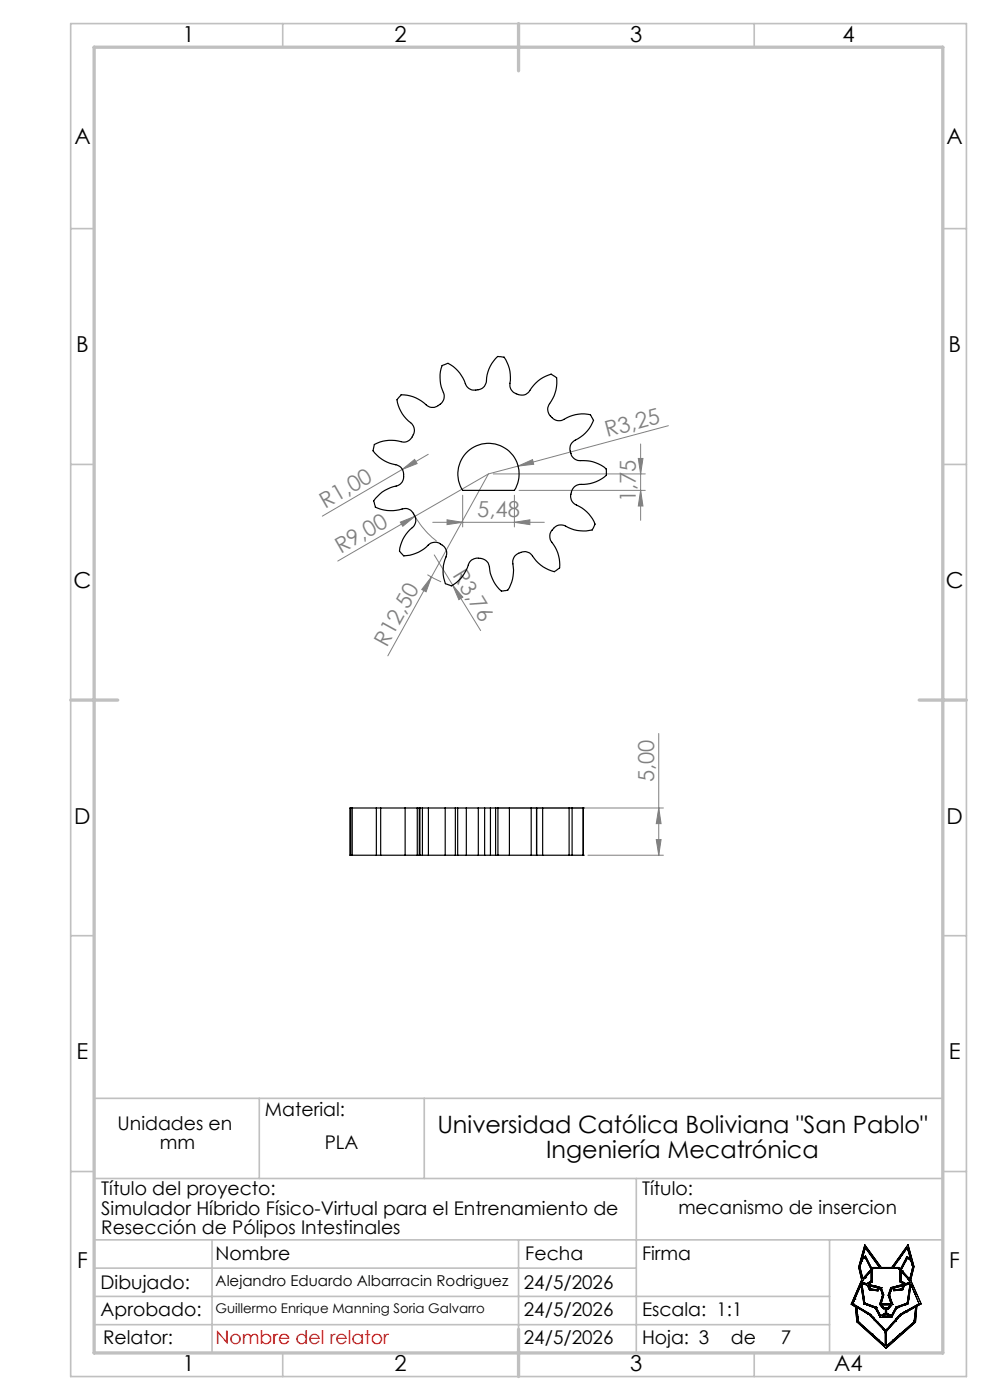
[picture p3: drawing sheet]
<svg xmlns="http://www.w3.org/2000/svg" width="210mm" height="297mm" viewBox="0 0 210 297" stroke-linecap="round" stroke-linejoin="round" font-family="sans-serif">
<g fill="none" stroke="#808080" stroke-width=".21">
<path d="M85.3 99.6l2.6-2.1 .6 .9zM85.3 99.6l-16.9 9.9M90.8 96.4l-5.5 3.2M109.9 98.9l3.1-1.4 .2 1zM109.9 98.9l-6.3 1.6M135.4 97.3h1l-.5 3.2zM135.9 94.2v16.2M141.8 90.3l-31.9 8.6M84.9 110.8l3.1-1.3-2.6 2.2zM87.6 108.7l.2 .5a18.8 18.8 0 0 0 4.8 5.6M88 109.5l-16.4 9.5M91.8 110.8h23.7"/>
<path d="M92.1 117.7l3.9 6.4M94.8 110.3l3.3 .5-3.3 .5zM98.1 105.1v6.7M103.6 100.5l-21.3 38.6M103.6 100.5l-15.6 9M104.6 100.5h32.3M109.1 110.8l3.3-.5v1zM109.1 105.1v6.7M110.1 104h26.8M135.9 104l.5 3.3h-1zM90.7 121.9l2.9 1.5M91.5 122.4l-1.1 3.2-.9-.5z"/>
<path d="M96 124.1l2.2 2.6-.9 .5zM96 124.1l6 9.7M139.7 155.6v25.8M105 171.4h35.7M139.2 178.1h1l-.5 3.3zM139.7 171.4l.5 3.3h-1zM124.7 181.4h16"/>
</g>
<g fill="none" stroke="#000" stroke-width=".21">
<path d="M180.9 276.6h.1M180.9 276.6l3.5 2.1 1 .9M181.3 275.6h.1M181.3 275.6l-.4 1M181.8 277.4h.1M181.8 277.4l.2 2.1a1.1 1.1 0 0 0 .5 1.3l2.7 2.4M181.9 277.4l.4 .3M182.3 277.7h.1M182.3 277.7l2.1 1.2 1 1M182.4 273.1h.1M182.4 273.1l-1.1 2.5M182.6 272.7h.1"/>
<path d="M182.6 272.7l-.2 .4M182.6 272.6h.1M182.6 272.6l.6 3.8M182.6 272.6v.1M182.8 267.5h.1M182.8 267.2l.7-.4 1.3 2.5-1.8 1.9-.6-2.4zM182.9 272.1h.1M182.9 272.1l.7 .2M183.1 272.4h.1M183.1 272.4a.97 .97 0 0 1 1 .5l.4 .7 1.2 .2a.64 .64 0 0 0 .9-.5l.2 .2 .3 1M183.1 272.4l-.3-.1 .6 4.1 2.3 .8M183.2 276.4h.1"/>
<path d="M183.2 276.4v.2l2.1 .8M183.4 271.2l-.5 .9M183.4 271.2h.1M183.4 264.1l3.5 4.8h2.3l3.4-4.8 1.3 4.6-.7 2.9 2.2 5-.9 .5-.3 3.4-6.2 5.5-6.2-5.6-.3-3.1-.9-.6 2.2-5.2-.7-2.7zM183.5 271.1h.1M183.5 271.1l-.1 .1M183.6 264.7l2.9 4.2h-1.4l-.2 .2-1.3-2.7-.6 .5zM183.6 271h.1M183.6 270.9h.1M183.6 272.3h.1M183.6 270.9l-.1 .2M184.3 272.7h.1"/>
<path d="M184.3 278.8v.1M184.3 272.7l.3 .7 .3 .1M184.3 272.7l2 .6M184.6 273.4h.1M184.8 269.6h.1M184.8 269.6v2.2l-.9 .5h-.2M184.8 269.6l-1.2 1.3M184.9 273.5h.1M184.9 273.5l1.2 .1M185 272l-.8 .4 2.7 .8M185 271.9v-2.2l.2-.6h5.4l.3 .3v2.5M185 271.9v.1"/>
<path d="M185.3 277.4h.1M185.3 277.4l.3 .1M185.4 280l2.4 2.5v3M185.4 279.6h.1M185.4 279.9v.1M185.4 279.6l2.1 2.2M185.6 277.5h.1M185.6 277.5l1.1 1.9M185.7 277.2h.1M185.7 277.5h.1M185.7 277.2l.2 .2M185.9 277.4h.1"/>
<path d="M185.9 277.4l.9 1.7 1-.6v-.9h-.4M186.1 273.6h.1M186.2 273.5h.1M186.2 273.4v.1M186.3 273.3h.1M186.3 273.3l-.2 .3M186.6 276.7h.1M186.6 276.7l.8 .9M186.7 279.4h.1M186.9 273.2h.1M186.9 273.2l.6 1.5-.6 1.8h2.1l-.6-1.8M187 276.8h1.9l-.5 .6h-.9z"/>
<path d="M187.1 274.5v.1M187.1 275h.1M187.1 275l-.5 1.7M187.1 274.6v.4M187.2 279.2a.94 .94 0 0 1 1.5 0zM187.4 277.6h.1M187.5 277.4h.1M188.4 274.7h.1M188.7 279.2h.1M189.3 276.7h.1M189.3 276.7l-.8 .9h-.4v1l1 .5 .9-1.7 .5-.3M190 279.9h.1"/>
<path d="M190 279.9l-.6 .7M190.1 277.3h.1M190.1 279.7h.1M190.3 277.5h.1M190.3 277.5l-1.1 2-2.5-.1M190.5 277.1h.1M190.8 269h.1M190.8 269l.2 .2M190.9 271.9h.1M190.9 271.9l.9 .5-2.9 .8-.5 1.5M191 273.5h.1M191 269.2h.1"/>
<path d="M191.2 278.9l-.1 .1M191.2 269.7v2.1l.9 .5M191.2 269.8l.5 .5M191.3 278.9h.1M191.3 273.4h.1M191.4 269.6h.1M191.4 269.6l1.2 1.4M191.5 273.6h.1M191.5 273.6l-1.9 .2-.2-.5a1.41 1.41 0 0 0-.7 1.3l.6 2.1M191.5 273.6l.5-1 1-.2-.6 4-1.9 .7M191.6 272.7h.1M191.6 272.7l-1.9 .6 .1 .3 1.2-.1"/>
<path d="M191.6 272.7l-.3 .7-.3 .1M191.7 270.3h.1M191.7 270.3l1.1 1.3 .2 .5M191.8 272.9h.1M191.8 278.3l-.9 .6-.9 1M191.8 278.3h.1M191.9 272.7h.1M191.9 278.3h.1M192 278.2h.1M192.1 278.4h.1M192.1 276.8h.1M192.1 278.4l-1 .6-1.1 1.3"/>
<path d="M192.1 276.8l-1.8 .7M192.1 278.2h.1M192.1 272.3h.1M192.1 278.2l-.2 .1M192.2 278.4h.1M192.2 278.4h-.1M192.5 264.7h.1M192.5 264.7l-3 4.2 1.3 .1M192.5 264.7l.6 2.3M192.6 276.6h.1M192.6 276.6l-.5 .2M192.6 271h.1"/>
<path d="M192.7 271.1h.1M193 272.1h.1M193 272.1l-.9 .2M193.1 267.1l-.7-.5-.1 .1-1.3 2.5M193.1 267v.1M193.2 267.4h.1M193.2 267.4l-.8-.5-1.2 2.5 .2 .2M193.2 267.4l.4 1.4M193.4 277.7l.8-.4-.4 3.2M193.4 277.7h.1M193.4 277.7l-1.2 .7M193.6 268.9l-.7 2.5-.3-.4"/>
<path d="M193.6 268.8v.1M194.1 274.5v.1M194.9 276.6l-2.8 1.6M194.9 276.5v.1M194.9 276.5l-1.7-4-.6 4.1M182.1 280.4l.1 .1M185.1 283.1h.1M185.2 283.2h.1M185.2 283.2l2.3 2.1M187.3 281.7h.1M187.5 281.8v.1M187.5 285.3h.1"/>
<path d="M187.5 285.3l.3 .2M187.5 281.9l.4 .4M187.7 282.4h.1M187.8 285.5h.1M187.9 282.3h.1M188.1 282.1l-.2 .2M188.1 282v.1M188.2 282h.1M188.2 282h-.1M189.4 280.6h.1M189.4 280.6l-1.2 1.4M189.4 284.3h.1"/>
<path d="M190 280.3h.1M190 280.3l-1.9 2.1-.1 3.1 1.4-1.2M190.8 283.1l-1.4 1.2M190.8 283.1h.1M193.8 280.5l-3 2.6M193.8 280.5h.1"/>
</g>
<g fill="none" stroke="#c0c0c0" stroke-width=".35">
<path d="M15 5h190v287h-190zM60 5v5M160 5v5M15 48.5h5M200 48.5h5M15 98.5h5M200 98.5h5M15 198.5h5M200 198.5h5M20 233h180M55 233v17M90 233v17"/>
<path d="M15 248.5h5M20 250h180M135 250v37M200 248.5h5M20 263h180M20 269h115M20 275h156M45 263v24M110 263v19M176 263v24M20 281h156M60 287v5"/>
<path d="M160 287v5"/>
</g>
<path d="M20 10h180v277h-180zM110 5v10M15 148.5h10M195 148.5h10M110 282v10" fill="none" stroke="#c0c0c0" stroke-width=".7"/>
<g fill="#808080">
<path d="M109.9 98.9l3.1-1.4 .2 1z"/>
<path d="M84.9 110.8l3.1-1.3-2.6 2.2z"/>
<path d="M85.3 99.6l2.6-2.1 .6 .9z"/>
<path d="M91.5 122.4l-1.1 3.2-.9-.5z"/>
<path d="M96 124.1l2.2 2.6-.9 .5z"/>
<path d="M109.1 110.8l3.3-.5v1zM94.8 110.3l3.3 .5-3.3 .5z"/>
<path d="M135.9 104l.5 3.3h-1zM135.4 97.3h1l-.5 3.2z"/>
<path d="M139.2 178.1h1l-.5 3.3zM139.7 171.4l.5 3.3h-1z"/>
</g>
<g fill="none" stroke="#000" stroke-width=".25">
<path d="M85.1 83.7a8.3 8.3 0 0 1 5.8 2.5 2.64 2.64 0 0 0 2.5-.4 2.23 2.23 0 0 0 .4-3.1 6.7 6.7 0 0 1 .1-5.2l1-.4a7 7 0 0 1 3.9 4.6 2.57 2.57 0 0 0 3.2 .8 2.35 2.35 0 0 0 1.2-2.4 7.5 7.5 0 0 1 2.4-4.5l1.3 .2a8.2 8.2 0 0 1 1.3 6.1 2.54 2.54 0 0 0 3.8 1.4 8.6 8.6 0 0 1 4.9-3.9l.3 .1a1.47 1.47 0 0 1 .9 1.9 8.9 8.9 0 0 1-1.8 4.8 2.47 2.47 0 0 0 3 2.9 7.7 7.7 0 0 1 5.9-1.1l.7 1.2a8.5 8.5 0 0 1-4.4 4.5 2.53 2.53 0 0 0 1.1 4 8.2 8.2 0 0 1 6 1.8v.3a1.51 1.51 0 0 1-1 1.8 8.8 8.8 0 0 1-4.9 1.2 2.51 2.51 0 0 0-1 4 8.2 8.2 0 0 1 4.5 4.4l-.1 .3a1.47 1.47 0 0 1-1.7 1.1 8.6 8.6 0 0 1-5-1.2 2.48 2.48 0 0 0-2.5 3.4 7.6 7.6 0 0 1 1.8 5.7l-.3 .2a1.45 1.45 0 0 1-2.1 .2 8.7 8.7 0 0 1-3.7-3.4 2.2 2.2 0 0 0-2.5-.2 2.19 2.19 0 0 0-1.2 3 7.3 7.3 0 0 1-1.2 4.9l-.3 .1a1.48 1.48 0 0 1-2-.8 9.2 9.2 0 0 1-1.8-4.8 2.53 2.53 0 0 0-4-.4 8.7 8.7 0 0 1-3.8 5l-1.3-.5a8.5 8.5 0 0 1 .3-6.3 2.56 2.56 0 0 0-3.5-2.3 8.5 8.5 0 0 1-5.6 2.7l-.3-.2a1.55 1.55 0 0 1-.4-2.1 8.6 8.6 0 0 1 2.9-4.1 2.6 2.6 0 0 0-1.7-3.6h-.6a8.1 8.1 0 0 1-6-.3l-.3-1.3a8.3 8.3 0 0 1 5.3-3.4 2.48 2.48 0 0 0-.4-4.2 7.7 7.7 0 0 1-5.1-3.1l.1-.3a1.48 1.48 0 0 1 1.4-1.5 8.9 8.9 0 0 1 5.1 0 2.43 2.43 0 0 0 2-1.6 2.43 2.43 0 0 0-.6-2.5 7.3 7.3 0 0 1-2.9-4.9zM99.2 95.7a6.5 6.5 0 0 1 8.6-.1 6.5 6.5 0 0 1 1.3 8.4h-11a6.5 6.5 0 0 1 1.1-8.3zM74.4 171.4h.3M74.4 171.4h-.2v10h.2M74.4 171.4v10M74.7 171.4h5.1M74.7 171.4v10M79.8 171.4h1M79.8 171.4v10M80.8 171.4h5.1M80.8 171.4v10M85.9 171.4h2.6"/>
<path d="M85.9 171.4v10M88.5 171.4h.4M88.5 171.4v10M88.9 171.4h.2M88.9 171.4v10M89.1 171.4h.5M89.1 171.4v10M89.6 171.4h1.3M89.6 171.4v10M90.9 171.4h3.5M90.9 171.4v10M94.4 171.4h2.2"/>
<path d="M94.4 171.4v10M96.6 171.4h.5M96.6 171.4v10M97.1 171.4h1.8M97.1 171.4v10M98.9 171.4h2.6M98.9 171.4v10M101.5 171.4h1.3M101.5 171.4v10M102.8 171.4h1.2M102.8 171.4v10M104 171.4h1.1"/>
<path d="M104 171.4v10M105.1 171.4h.5M105.1 171.4v10M105.6 171.4h2.5M105.6 171.4v10M108.1 171.4h4.6M108.1 171.4v10M112.7 171.4h1.1M112.7 171.4v10M113.8 171.4v10M113.8 171.4h.1M113.8 171.4h1.3"/>
<path d="M115.1 171.4h5.6M115.1 171.4v10M120.7 171.4h.7M120.7 171.4v10M121.4 171.4h2.3M121.4 171.4v10M123.7 171.4h.1M123.7 171.4v10M74.4 181.4h.3M74.7 181.4h5.1M79.8 181.4h1M80.8 181.4h5.1"/>
<path d="M85.9 181.4h2.6M88.5 181.4h.4M88.9 181.4h.2M89.1 181.4h.5M89.6 181.4h1.3M90.9 181.4h3.5M94.4 181.4h2.2M96.6 181.4h.5M97.1 181.4h1.8M98.9 181.4h2.6M101.5 181.4h1.3M102.8 181.4h1.2"/>
<path d="M104 181.4h1.1M105.1 181.4h.5M105.6 181.4h2.5M108.1 181.4h4.6M112.7 181.4h1.1M113.8 181.4h.1M113.8 181.4h1.3M115.1 181.4h5.6M120.7 181.4h.7M121.4 181.4h2.3M123.7 181.4h.1"/>
</g>
<g font-size="5.1">
<text x="92.8" y="240.4">Universidad Católica Boliviana &quot;San Pablo&quot;</text>
<text x="115.8" y="245.8">Ingeniería Mecatrónica</text>
</g>
<g font-size="4.7">
<text x="38.7" y="9">1</text>
<text x="83.7" y="9">2</text>
<text x="133.7" y="9">3</text>
<text x="178.7" y="9">4</text>
<text x="15.8" y="30.5">A</text>
<text x="200.8" y="30.5">A</text>
<text x="16.2" y="74.7">B</text>
<text x="201.2" y="74.7">B</text>
<text x="15.6" y="124.7">C</text>
<text x="200.6" y="124.7">C</text>
<text x="15.8" y="174.7">D</text>
<text x="200.8" y="174.7">D</text>
<text x="16.3" y="224.7">E</text>
<text x="201.3" y="224.7">E</text>
<text x="16.4" y="269">F</text>
<text x="201.4" y="269">F</text>
<text x="38.7" y="290.7">1</text>
<text x="83.7" y="290.7">2</text>
<text x="133.7" y="290.7">3</text>
<text x="177" y="290.7">A4</text>
</g>
<g font-size="4.7" fill="#808080">
<text x="128.8" y="92.7" transform="rotate(-15 128.8 92.7)">R3,25</text>
<text x="69" y="107.9" transform="rotate(-30 69 107.9)">R1,00</text>
<text x="134.9" y="106.5" transform="rotate(-90 134.9 106.5)">1,75</text>
<text x="101.2" y="109.8">5,48</text>
<text x="72.3" y="117.5" transform="rotate(-30 72.3 117.5)">R9,00</text>
<text x="95.9" y="122" transform="rotate(59 95.9 122)">R3,76</text>
<text x="82" y="137.5" transform="rotate(-61 82 137.5)">R12,50</text>
<text x="138.7" y="165.9" transform="rotate(-90 138.7 165.9)">5,00</text>
</g>
<g font-size="4">
<text x="24.9" y="239.8">Unidades en</text>
<text x="56.2" y="236.6">Material:</text>
<text x="33.9" y="243.8">mm</text>
<text x="68.9" y="243.8">PLA</text>
<text x="21.5" y="257.7">Simulador Híbrido Físico-Virtual para el Entrenamiento de</text>
<text x="21.5" y="253.5">Título del proyecto:</text>
<text x="136.2" y="253.5">Título:</text>
<text x="143.9" y="257.5">mecanismo de insercion</text>
<text x="21.5" y="261.7">Resección de Pólipos Intestinales</text>
<text x="45.7" y="267.3">Nombre</text>
<text x="111.4" y="267.3">Fecha</text>
<text x="136.2" y="267.3">Firma</text>
<text x="21.3" y="273.4">Dibujado:</text>
<text x="111.1" y="273.4">24/5/2026</text>
<text x="21.3" y="279.2">Aprobado:</text>
<text x="111.1" y="279.2">24/5/2026</text>
<text x="136.2" y="279.2">Escala: 1:1</text>
<text x="21.9" y="285.2">Relator:</text>
<text x="111.1" y="285.2">24/5/2026</text>
<text x="136.2" y="285.2">Hoja: 3</text>
<text x="155" y="285.2">de</text>
<text x="165.6" y="285.2">7</text>
</g>
<text font-size="4" fill="#f00" x="45.7" y="285.2">Nombre del relator</text>
<text font-size="3.2" x="45.7" y="272.8">Alejandro Eduardo Albarracin Rodriguez</text>
<text font-size="2.8" x="45.7" y="278.6">Guillermo Enrique Manning Soria Galvarro</text>
</svg>
